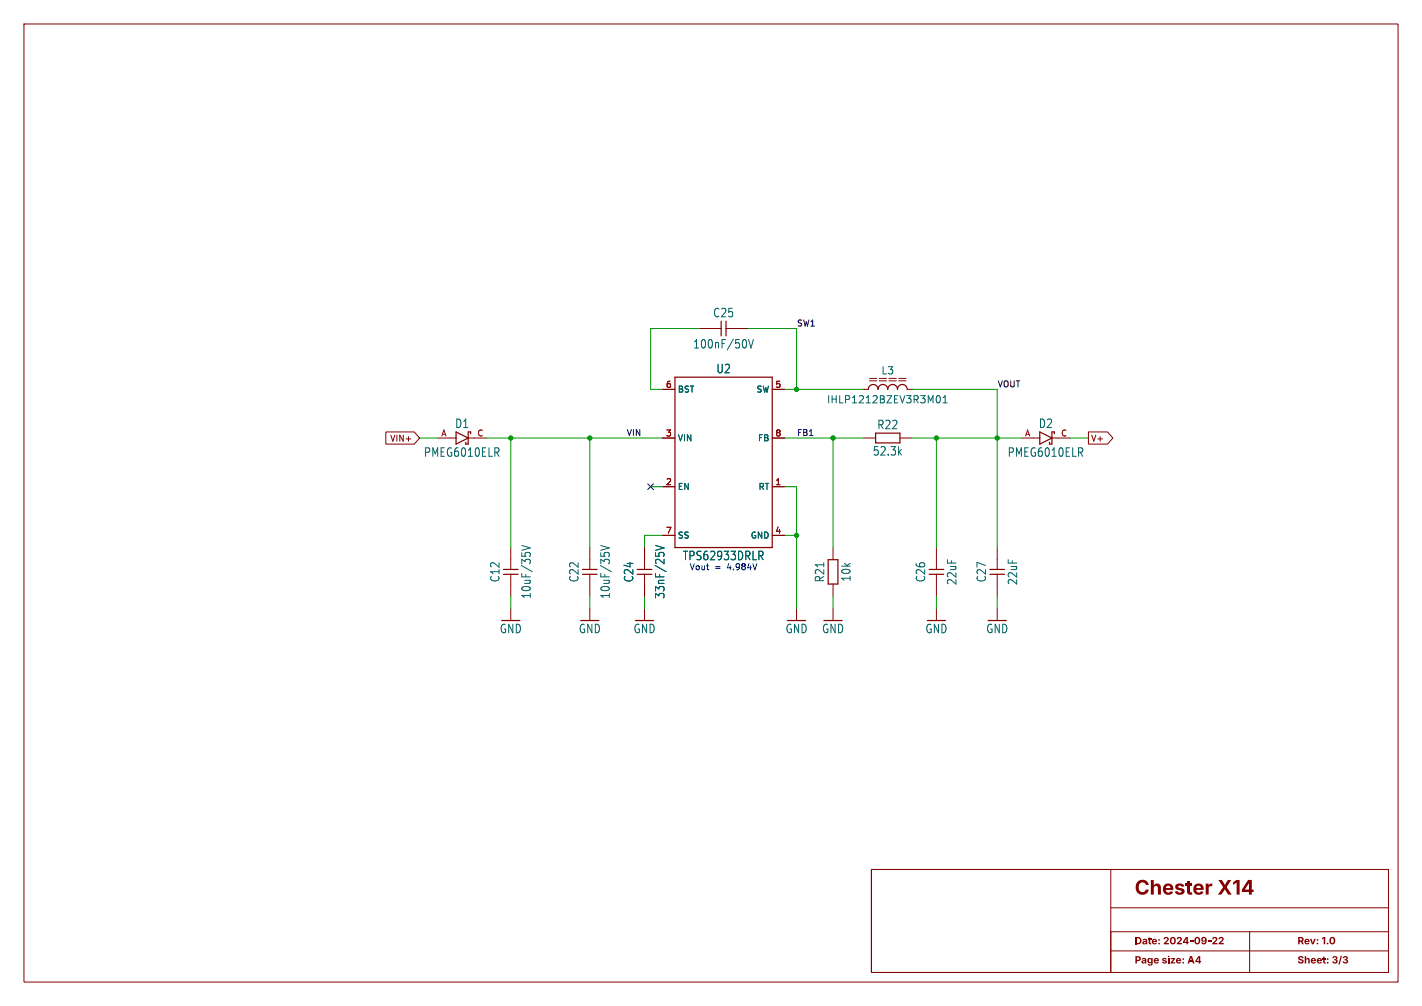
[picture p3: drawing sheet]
<svg xmlns="http://www.w3.org/2000/svg" width="297mm" height="210mm" viewBox="0 0 297 210" stroke-linecap="round" stroke-linejoin="round" font-family="sans-serif">
<g fill="#840000">
<path d="M253.3 195.7a.55 .55 0 0 1 .9 .1 .55 .55 0 0 1-.3 .8l-.3 .3h.7v.2h-1.1v-.2l.5-.5a.27 .27 0 0 0 .3-.2 .27 .27 0 0 0-.2-.3 .27 .27 0 0 0-.3 .2h-.3z"/>
<path d="M254.6 195.7a.55 .55 0 0 1 .9 .1 .55 .55 0 0 1-.3 .8l-.2 .3h.6v.2h-1.1v-.2l.6-.5a.27 .27 0 0 0 .2-.2 .27 .27 0 0 0-.2-.3 .27 .27 0 0 0-.3 .2h-.3z"/>
</g>
<path d="M232 198.5h58" fill="none" stroke="#840000" stroke-width=".21"/>
<circle cx="244.1" cy="199.7" r=".16" fill="#840000"/>
<g fill="none" stroke="#840000" stroke-width=".21">
<path d="M5 5h287v200h-287zM146 68.6h4.6M151.6 68.6h4.6M181.6 79.5h1.5M181.6 79h1.5M183.6 79.5h1.6M185.7 79.5h1.5M185.7 79h1.5M187.7 79.5h1.5M187.7 79h1.5M80.6 90.2h5.9l1.1 1.2-1.1 1.3h-5.9zM91.4 91.4h3.8"/>
<path d="M97.8 91.4h3.8M138.4 81.3h2.6M138.4 91.4h2.6M161.3 81.3h2.5M161.3 91.4h2.5M180.3 81.3h.1M180.3 81.3h1.1M180.3 91.4h2.6M188 91.4h2.5M189.5 81.3h1M190.5 81.3h.1M213.4 91.4h3.8"/>
<path d="M219.7 91.4h3.8M227.3 90.2h4l1.1 1.2-1.1 1.3h-4zM106.7 114.3v4.6M106.7 119.9v4.6M123.2 114.3v4.6M123.2 119.9v4.6M134.6 114.3v4.6M134.6 119.9v4.6M138.4 101.6h2.6M138.4 111.8h2.6M161.3 101.6h2.5M161.3 111.8h2.5"/>
<path d="M174 114.3v2.5M195.6 114.3v4.6M195.6 119.9v4.6M208.3 114.3v4.6M208.3 119.9v4.6M106.7 127v2.5M123.2 127v2.5M134.6 127v2.5M166.4 127v2.5M174 121.9v2.6M174 127v2.5M195.6 127v2.5"/>
<path d="M208.3 127v2.5M182 181.5h108v21.5h-108zM182 181.5h50v21.5h-50zM232 189.5h58M261 194.5v8.5M290 194.5h-58v8.5"/>
</g>
<g fill="none" stroke="#840000" stroke-width=".25">
<path d="M141 78.7h20.3v35.6h-20.3zM150.6 67.1v3M151.6 67.1v3M95.2 90.2l2.6 1.2-2.6 1.3zM98.3 90.6v-.4h-.5v2.5h-.5v-.4M181.4 81.3a1.02 1.02 0 0 1 1-1 1.02 1.02 0 0 1 1 1 1.02 1.02 0 0 1 1-1 1.02 1.02 0 0 1 1 1 1.02 1.02 0 0 1 1-1 1.02 1.02 0 0 1 1.1 1 1.02 1.02 0 0 1 1-1 1.02 1.02 0 0 1 1 1M182.9 90.4h5.1v2.1h-5.1zM217.2 90.2l2.5 1.2-2.5 1.3zM219.7 90.2v2.5h-.5v-.4M220.2 90.2v.4M105.2 118.9h3M105.2 119.9h3"/>
<path d="M121.7 118.9h3M121.7 119.9h3M133.1 118.9h3M133.1 119.9h3M173 116.8h2v5.1h-2zM194.1 118.9h3M194.1 119.9h3M206.8 118.9h3M206.8 119.9h3M104.8 129.5h3.8M121.3 129.5h3.8M132.7 129.5h3.8"/>
<path d="M164.5 129.5h3.8M172.1 129.5h3.8M193.7 129.5h3.8M206.4 129.5h3.8"/>
</g>
<g fill="none" stroke="#006464" stroke-width=".21">
<path d="M155.8 71l.1 .6-.1 .9M156.3 70.9l.6 1.8 .5-1.8M103.7 94.4l.5 .9M104.1 93.7v.5M187.8 94.3l.5 .7M188.3 93.8l-.6 .7M195.7 82.7l.2-.1a.81 .81 0 0 1 .5 .7 .81 .81 0 0 1-.5 .8l-.2-.1M197 84.1h.8M197 83l.4-.4v1.5M225.6 94.4l.5 .9M226.1 93.7v.5M109 113.9l1.8 .5-1.8 .5"/>
<path d="M125.5 113.9l1.8 .5-1.8 .5M136.9 113.9l1.8 .5-1.8 .5M158.5 115.1h.6l.3 .3-.2 .5-.7 .1M158.9 116l.5 .8"/>
</g>
<g fill="none" stroke="#009600" stroke-width=".21">
<path d="M146 68.6h-10.1v12.7h2.5M156.2 68.6h10.2v12.7M87.6 91.4h3.8M101.6 91.4h36.8M106.7 91.4v22.9M123.2 91.4v22.9M163.8 91.4h16.5M163.8 81.3h16.5M174 91.4v22.9M190.5 91.4h22.9M190.5 81.3h17.8v33M195.6 91.4v22.9"/>
<path d="M223.5 91.4h3.8M135.9 101.6h2.5M138.4 111.8h-3.8v2.5M163.8 101.6h2.6v25.4M163.8 111.8h2.6M106.7 124.5v2.5M123.2 124.5v2.5M134.6 124.5v2.5M174 124.5v2.5M195.6 124.5v2.5M208.3 124.5v2.5"/>
</g>
<path d="M135.3 101l1.2 1.2M136.5 101l-1.2 1.2" fill="none" stroke="#000084" stroke-width=".21"/>
<g fill="#009600" stroke="#009600" stroke-width=".21">
<circle cx="123.2" cy="91.4" r=".46"/>
<circle cx="106.7" cy="91.4" r=".46"/>
<circle cx="174" cy="91.4" r=".46"/>
<circle cx="166.4" cy="81.3" r=".46"/>
<circle cx="208.3" cy="91.4" r=".46"/>
<circle cx="195.6" cy="91.4" r=".46"/>
<circle cx="166.4" cy="111.8" r=".46"/>
</g>
<text font-size="4.2" fill="#840000" x="237" y="188.1">Chester X14</text>
<g font-size="2.5" fill="#006464">
<text x="148.9" y="66.4">C25</text>
<text x="144.7" y="73">100nF/50V</text>
<text x="149.5" y="78.1">U2</text>
<text x="95" y="89.6">D1</text>
<text x="183.1" y="89.8">R22</text>
<text x="216.9" y="89.6">D2</text>
<text x="88.5" y="95.6">PMEG6010ELR</text>
<text x="182.2" y="95.3">52.3k</text>
<text x="210.4" y="95.6">PMEG6010ELR</text>
<text x="142.5" y="117.2">TPS62933DRLR</text>
<text x="104.5" y="121.7" transform="rotate(-90 104.5 121.7)">C12</text>
<text x="111.1" y="125.1" transform="rotate(-90 111.1 125.1)">10uF/35V</text>
<text x="121" y="121.7" transform="rotate(-90 121 121.7)">C22</text>
<text x="127.6" y="125.1" transform="rotate(-90 127.6 125.1)">10uF/35V</text>
<text x="132.5" y="121.7" transform="rotate(-90 132.5 121.7)">C24</text>
<text x="139" y="125.1" transform="rotate(-90 139 125.1)">33nF/25V</text>
<text x="172.4" y="121.7" transform="rotate(-90 172.4 121.7)">R21</text>
<text x="177.9" y="121.5" transform="rotate(-90 177.9 121.5)">10k</text>
<text x="193.4" y="121.7" transform="rotate(-90 193.4 121.7)">C26</text>
<text x="200" y="122.2" transform="rotate(-90 200 122.2)">22uF</text>
<text x="206.1" y="121.7" transform="rotate(-90 206.1 121.7)">C27</text>
<text x="212.7" y="122.2" transform="rotate(-90 212.7 122.2)">22uF</text>
<text x="104.3" y="132.4">GND</text>
<text x="120.8" y="132.4">GND</text>
<text x="132.2" y="132.4">GND</text>
<text x="164" y="132.4">GND</text>
<text x="171.6" y="132.4">GND</text>
<text x="193.2" y="132.4">GND</text>
<text x="205.9" y="132.4">GND</text>
</g>
<g font-size="2.1" fill="#006464">
<text x="184" y="78.4">L3</text>
<text x="172.6" y="84.4">IHLP1212BZEV3R3M01</text>
</g>
<g font-size="2.1" fill="#840000">
<text x="237" y="197.8">Date: 2024-09-22</text>
<text x="271" y="197.8">Rev: 1.0</text>
<text x="237" y="201.8">Page size: A4</text>
<text x="271" y="201.8">Sheet: 3/3</text>
</g>
<g font-size="1.8" fill="#0f0f0f">
<text x="166.4" y="68.2">SW1</text>
<text x="208.3" y="80.9">VOUT</text>
<text x="130.8" y="91.1">VIN</text>
<text x="166.4" y="91.1">FB1</text>
</g>
<g font-size="1.8" fill="#a90000">
<text x="139" y="81">6</text>
<text x="161.9" y="81">5</text>
<text x="92.1" y="91.2">A</text>
<text x="99.6" y="91.2">C</text>
<text x="139" y="91.2">3</text>
<text x="161.9" y="91.2">8</text>
<text x="214" y="91.2">A</text>
<text x="221.5" y="91.2">C</text>
<text x="139" y="101.3">2</text>
<text x="161.9" y="101.3">1</text>
<text x="139" y="111.5">7</text>
<text x="161.9" y="111.5">4</text>
</g>
<g font-size="1.8" fill="#006464">
<text x="141.5" y="82.1">BST</text>
<text x="157.9" y="82.1">SW</text>
<text x="141.5" y="92.3">VIN</text>
<text x="158.2" y="92.3">FB</text>
<text x="141.5" y="102.5">EN</text>
<text x="158.3" y="102.5">RT</text>
<text x="141.5" y="112.6">SS</text>
<text x="156.7" y="112.6">GND</text>
</g>
<g font-size="1.8" fill="#840000">
<text x="81.4" y="92.4">VIN+</text>
<text x="227.8" y="92.4">V+</text>
</g>
<g font-size="1.8" fill="#0000c2">
<text x="144" y="119.2">Vout</text>
<text x="149.2" y="119.2">=</text>
<text x="152" y="119.2">4.984V</text>
</g>
</svg>
